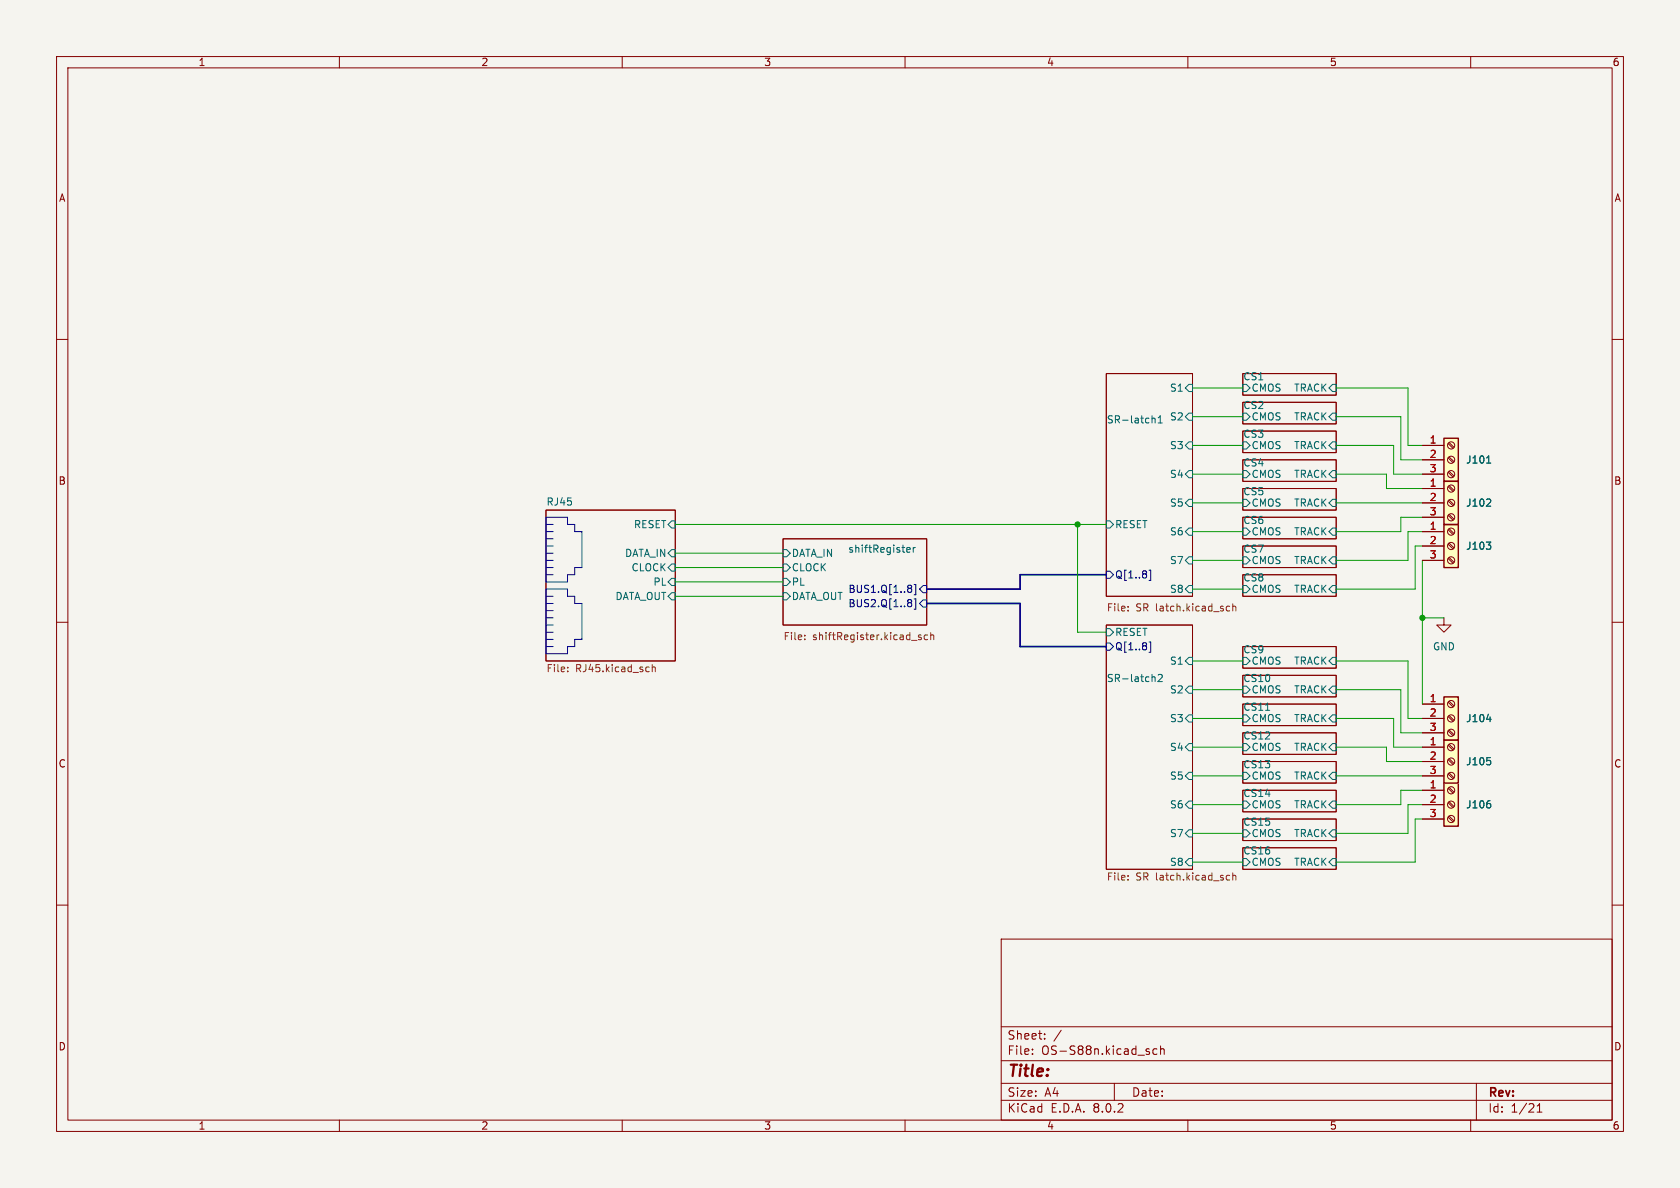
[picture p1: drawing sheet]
(kicad_sch (version 20230121) (generator eeschema)

 (paper "A4")

 (lib_symbols
  (symbol "Connector:Screw_Terminal_01x03" (pin_names (offset 1.016) hide) (in_bom yes) (on_board yes)
   (property "Reference" "J" (at 0 5.08 0) (effects (font (size 1.27 1.27))))
   (property "Value" "Screw_Terminal_01x03" (at 0 -5.08 0) (effects (font (size 1.27 1.27))))
   (property "Footprint" "" (at 0 0 0) (effects (font (size 1.27 1.27)) hide))
   (property "Datasheet" "~" (at 0 0 0) (effects (font (size 1.27 1.27)) hide))
   (symbol "Screw_Terminal_01x03_1_1"
    (rectangle (start -1.27 3.81) (end 1.27 -3.81) (stroke (width 0.254) (type default)) (fill (type background)))
    (circle (center 0 -2.54) (radius 0.635) (stroke (width 0.1524) (type default)) (fill (type none)))
    (polyline (pts (xy -0.5334 -2.2098) (xy 0.3302 -3.048)) (stroke (width 0.1524) (type default)) (fill (type none)))
    (polyline (pts (xy -0.5334 0.3302) (xy 0.3302 -0.508)) (stroke (width 0.1524) (type default)) (fill (type none)))
    (polyline (pts (xy -0.5334 2.8702) (xy 0.3302 2.032)) (stroke (width 0.1524) (type default)) (fill (type none)))
    (polyline (pts (xy -0.3556 -2.032) (xy 0.508 -2.8702)) (stroke (width 0.1524) (type default)) (fill (type none)))
    (polyline (pts (xy -0.3556 0.508) (xy 0.508 -0.3302)) (stroke (width 0.1524) (type default)) (fill (type none)))
    (polyline (pts (xy -0.3556 3.048) (xy 0.508 2.2098)) (stroke (width 0.1524) (type default)) (fill (type none)))
    (circle (center 0 0) (radius 0.635) (stroke (width 0.1524) (type default)) (fill (type none)))
    (circle (center 0 2.54) (radius 0.635) (stroke (width 0.1524) (type default)) (fill (type none)))
    (pin passive line (at -5.08 2.54 0) (length 3.81) (name "Pin_1" (effects (font (size 1.27 1.27)))) (number "1" (effects (font (size 1.27 1.27)))))
    (pin passive line (at -5.08 0 0) (length 3.81) (name "Pin_2" (effects (font (size 1.27 1.27)))) (number "2" (effects (font (size 1.27 1.27)))))
    (pin passive line (at -5.08 -2.54 0) (length 3.81) (name "Pin_3" (effects (font (size 1.27 1.27)))) (number "3" (effects (font (size 1.27 1.27)))))))
  (symbol "power:GND" (power) (pin_names (offset 0)) (in_bom yes) (on_board yes)
   (property "Reference" "#PWR" (at 0 -6.35 0) (effects (font (size 1.27 1.27)) hide))
   (property "Value" "GND" (at 0 -3.81 0) (effects (font (size 1.27 1.27))))
   (property "Footprint" "" (at 0 0 0) (effects (font (size 1.27 1.27)) hide))
   (property "Datasheet" "" (at 0 0 0) (effects (font (size 1.27 1.27)) hide))
   (symbol "GND_0_1"
    (polyline (pts (xy 0 0) (xy 0 -1.27) (xy 1.27 -1.27) (xy 0 -2.54) (xy -1.27 -1.27) (xy 0 -1.27)) (stroke (width 0) (type default)) (fill (type none))))
   (symbol "GND_1_1"
    (pin power_in line (at 0 0 270) (length 0) hide (name "GND" (effects (font (size 1.27 1.27)))) (number "1" (effects (font (size 1.27 1.27))))))))

 (junction (at 251.46 109.22) (diameter 0) (color 0 0 0 0))
 (junction (at 190.5 92.71) (diameter 0) (color 0 0 0 0))

 (bus (pts (xy 180.34 104.14) (xy 163.83 104.14)) (stroke (width 0) (type default)))

 (wire (pts (xy 236.22 121.92) (xy 247.65 121.92)) (stroke (width 0) (type default)))
 (wire (pts (xy 210.82 132.08) (xy 219.71 132.08)) (stroke (width 0) (type default)))
 (wire (pts (xy 248.92 78.74) (xy 248.92 68.58)) (stroke (width 0) (type default)))
 (polyline (pts (xy 100.33 105.41) (xy 101.6 105.41)) (stroke (width 0) (type default)))

 (wire (pts (xy 236.22 152.4) (xy 250.19 152.4)) (stroke (width 0) (type default)))
 (wire (pts (xy 190.5 92.71) (xy 190.5 111.76)) (stroke (width 0) (type default)))
 (polyline (pts (xy 102.87 113.03) (xy 101.6 113.03)) (stroke (width 0) (type default)))
 (polyline (pts (xy 96.52 95.25) (xy 97.79 95.25)) (stroke (width 0) (type default)))
 (polyline (pts (xy 96.52 96.52) (xy 97.79 96.52)) (stroke (width 0) (type default)))
 (polyline (pts (xy 101.6 105.41) (xy 101.6 106.68)) (stroke (width 0) (type default)))
 (polyline (pts (xy 101.6 101.6) (xy 100.33 101.6)) (stroke (width 0) (type default)))

 (wire (pts (xy 247.65 93.98) (xy 247.65 91.44)) (stroke (width 0) (type default)))
 (wire (pts (xy 247.65 91.44) (xy 251.46 91.44)) (stroke (width 0) (type default)))
 (wire (pts (xy 236.22 93.98) (xy 247.65 93.98)) (stroke (width 0) (type default)))
 (wire (pts (xy 248.92 147.32) (xy 248.92 142.24)) (stroke (width 0) (type default)))
 (polyline (pts (xy 100.33 101.6) (xy 100.33 102.87)) (stroke (width 0) (type default)))
 (polyline (pts (xy 101.6 100.33) (xy 101.6 101.6)) (stroke (width 0) (type default)))

 (wire (pts (xy 210.82 88.9) (xy 219.71 88.9)) (stroke (width 0) (type default)))
 (polyline (pts (xy 96.52 104.14) (xy 96.52 115.57)) (stroke (width 0) (type default)))

 (wire (pts (xy 250.19 144.78) (xy 251.46 144.78)) (stroke (width 0) (type default)))
 (polyline (pts (xy 100.33 104.14) (xy 100.33 105.41)) (stroke (width 0) (type default)))

 (wire (pts (xy 246.38 127) (xy 246.38 132.08)) (stroke (width 0) (type default)))
 (polyline (pts (xy 101.6 93.98) (xy 102.87 93.98)) (stroke (width 0) (type default)))

 (wire (pts (xy 246.38 132.08) (xy 251.46 132.08)) (stroke (width 0) (type default)))
 (polyline (pts (xy 100.33 102.87) (xy 96.52 102.87)) (stroke (width 0) (type default)))

 (wire (pts (xy 210.82 93.98) (xy 219.71 93.98)) (stroke (width 0) (type default)))
 (wire (pts (xy 210.82 152.4) (xy 219.71 152.4)) (stroke (width 0) (type default)))
 (wire (pts (xy 236.22 127) (xy 246.38 127)) (stroke (width 0) (type default)))
 (polyline (pts (xy 100.33 91.44) (xy 100.33 92.71)) (stroke (width 0) (type default)))

 (wire (pts (xy 245.11 134.62) (xy 245.11 132.08)) (stroke (width 0) (type default)))
 (wire (pts (xy 210.82 73.66) (xy 219.71 73.66)) (stroke (width 0) (type default)))
 (polyline (pts (xy 96.52 100.33) (xy 97.79 100.33)) (stroke (width 0) (type default)))

 (wire (pts (xy 248.92 99.06) (xy 248.92 93.98)) (stroke (width 0) (type default)))
 (polyline (pts (xy 96.52 91.44) (xy 96.52 102.87)) (stroke (width 0) (type default)))
 (polyline (pts (xy 96.52 105.41) (xy 97.79 105.41)) (stroke (width 0) (type default)))
 (polyline (pts (xy 101.6 92.71) (xy 101.6 93.98)) (stroke (width 0) (type default)))
 (polyline (pts (xy 100.33 115.57) (xy 96.52 115.57)) (stroke (width 0) (type default)))

 (wire (pts (xy 236.22 137.16) (xy 251.46 137.16)) (stroke (width 0) (type default)))
 (wire (pts (xy 236.22 78.74) (xy 246.38 78.74)) (stroke (width 0) (type default)))
 (polyline (pts (xy 96.52 111.76) (xy 97.79 111.76)) (stroke (width 0) (type default)))

 (wire (pts (xy 236.22 104.14) (xy 250.19 104.14)) (stroke (width 0) (type default)))
 (wire (pts (xy 248.92 68.58) (xy 236.22 68.58)) (stroke (width 0) (type default)))
 (wire (pts (xy 245.11 83.82) (xy 236.22 83.82)) (stroke (width 0) (type default)))
 (bus (pts (xy 163.83 106.68) (xy 180.34 106.68)) (stroke (width 0) (type default)))

 (wire (pts (xy 119.38 105.41) (xy 138.43 105.41)) (stroke (width 0) (type default)))
 (bus (pts (xy 180.34 114.3) (xy 195.58 114.3)) (stroke (width 0) (type default)))

 (polyline (pts (xy 96.52 101.6) (xy 97.79 101.6)) (stroke (width 0) (type default)))
 (polyline (pts (xy 96.52 91.44) (xy 100.33 91.44)) (stroke (width 0) (type default)))

 (bus (pts (xy 180.34 106.68) (xy 180.34 114.3)) (stroke (width 0) (type default)))

 (wire (pts (xy 119.38 100.33) (xy 138.43 100.33)) (stroke (width 0) (type default)))
 (bus (pts (xy 180.34 101.6) (xy 180.34 104.14)) (stroke (width 0) (type default)))
 (bus (pts (xy 195.58 101.6) (xy 180.34 101.6)) (stroke (width 0) (type default)))

 (polyline (pts (xy 96.52 114.3) (xy 97.79 114.3)) (stroke (width 0) (type default)))

 (wire (pts (xy 245.11 86.36) (xy 251.46 86.36)) (stroke (width 0) (type default)))
 (wire (pts (xy 210.82 78.74) (xy 219.71 78.74)) (stroke (width 0) (type default)))
 (polyline (pts (xy 96.52 104.14) (xy 100.33 104.14)) (stroke (width 0) (type default)))

 (wire (pts (xy 236.22 88.9) (xy 251.46 88.9)) (stroke (width 0) (type default)))
 (wire (pts (xy 245.11 134.62) (xy 251.46 134.62)) (stroke (width 0) (type default)))
 (polyline (pts (xy 96.52 107.95) (xy 97.79 107.95)) (stroke (width 0) (type default)))

 (wire (pts (xy 251.46 109.22) (xy 251.46 124.46)) (stroke (width 0) (type default)))
 (polyline (pts (xy 96.52 110.49) (xy 97.79 110.49)) (stroke (width 0) (type default)))
 (polyline (pts (xy 100.33 114.3) (xy 100.33 115.57)) (stroke (width 0) (type default)))

 (wire (pts (xy 245.11 132.08) (xy 236.22 132.08)) (stroke (width 0) (type default)))
 (wire (pts (xy 210.82 99.06) (xy 219.71 99.06)) (stroke (width 0) (type default)))
 (polyline (pts (xy 101.6 114.3) (xy 100.33 114.3)) (stroke (width 0) (type default)))

 (wire (pts (xy 251.46 99.06) (xy 251.46 109.22)) (stroke (width 0) (type default)))
 (wire (pts (xy 250.19 96.52) (xy 251.46 96.52)) (stroke (width 0) (type default)))
 (polyline (pts (xy 102.87 106.68) (xy 102.87 113.03)) (stroke (width 0) (type default)))
 (polyline (pts (xy 100.33 92.71) (xy 101.6 92.71)) (stroke (width 0) (type default)))

 (wire (pts (xy 210.82 83.82) (xy 219.71 83.82)) (stroke (width 0) (type default)))
 (wire (pts (xy 248.92 127) (xy 248.92 116.84)) (stroke (width 0) (type default)))
 (wire (pts (xy 247.65 129.54) (xy 251.46 129.54)) (stroke (width 0) (type default)))
 (wire (pts (xy 210.82 116.84) (xy 219.71 116.84)) (stroke (width 0) (type default)))
 (wire (pts (xy 246.38 78.74) (xy 246.38 83.82)) (stroke (width 0) (type default)))
 (wire (pts (xy 248.92 127) (xy 251.46 127)) (stroke (width 0) (type default)))
 (wire (pts (xy 248.92 142.24) (xy 251.46 142.24)) (stroke (width 0) (type default)))
 (polyline (pts (xy 102.87 100.33) (xy 101.6 100.33)) (stroke (width 0) (type default)))
 (polyline (pts (xy 96.52 106.68) (xy 97.79 106.68)) (stroke (width 0) (type default)))

 (wire (pts (xy 246.38 83.82) (xy 251.46 83.82)) (stroke (width 0) (type default)))
 (wire (pts (xy 119.38 92.71) (xy 190.5 92.71)) (stroke (width 0) (type default)))
 (wire (pts (xy 250.19 104.14) (xy 250.19 96.52)) (stroke (width 0) (type default)))
 (polyline (pts (xy 102.87 93.98) (xy 102.87 100.33)) (stroke (width 0) (type default)))

 (wire (pts (xy 245.11 86.36) (xy 245.11 83.82)) (stroke (width 0) (type default)))
 (wire (pts (xy 119.38 102.87) (xy 138.43 102.87)) (stroke (width 0) (type default)))
 (wire (pts (xy 210.82 68.58) (xy 219.71 68.58)) (stroke (width 0) (type default)))
 (wire (pts (xy 247.65 139.7) (xy 251.46 139.7)) (stroke (width 0) (type default)))
 (wire (pts (xy 250.19 152.4) (xy 250.19 144.78)) (stroke (width 0) (type default)))
 (wire (pts (xy 255.27 109.22) (xy 251.46 109.22)) (stroke (width 0) (type default)))
 (wire (pts (xy 236.22 147.32) (xy 248.92 147.32)) (stroke (width 0) (type default)))
 (wire (pts (xy 210.82 121.92) (xy 219.71 121.92)) (stroke (width 0) (type default)))
 (wire (pts (xy 210.82 147.32) (xy 219.71 147.32)) (stroke (width 0) (type default)))
 (polyline (pts (xy 96.52 97.79) (xy 97.79 97.79)) (stroke (width 0) (type default)))

 (wire (pts (xy 236.22 142.24) (xy 247.65 142.24)) (stroke (width 0) (type default)))
 (polyline (pts (xy 96.52 92.71) (xy 97.79 92.71)) (stroke (width 0) (type default)))

 (wire (pts (xy 236.22 99.06) (xy 248.92 99.06)) (stroke (width 0) (type default)))
 (wire (pts (xy 248.92 78.74) (xy 251.46 78.74)) (stroke (width 0) (type default)))
 (polyline (pts (xy 96.52 109.22) (xy 97.79 109.22)) (stroke (width 0) (type default)))

 (wire (pts (xy 210.82 127) (xy 219.71 127)) (stroke (width 0) (type default)))
 (wire (pts (xy 195.58 111.76) (xy 190.5 111.76)) (stroke (width 0) (type default)))
 (wire (pts (xy 210.82 137.16) (xy 219.71 137.16)) (stroke (width 0) (type default)))
 (wire (pts (xy 210.82 104.14) (xy 219.71 104.14)) (stroke (width 0) (type default)))
 (polyline (pts (xy 101.6 106.68) (xy 102.87 106.68)) (stroke (width 0) (type default)))

 (wire (pts (xy 247.65 81.28) (xy 251.46 81.28)) (stroke (width 0) (type default)))
 (polyline (pts (xy 96.52 99.06) (xy 97.79 99.06)) (stroke (width 0) (type default)))

 (wire (pts (xy 248.92 93.98) (xy 251.46 93.98)) (stroke (width 0) (type default)))
 (wire (pts (xy 119.38 97.79) (xy 138.43 97.79)) (stroke (width 0) (type default)))
 (wire (pts (xy 247.65 121.92) (xy 247.65 129.54)) (stroke (width 0) (type default)))
 (polyline (pts (xy 96.52 113.03) (xy 97.79 113.03)) (stroke (width 0) (type default)))

 (wire (pts (xy 190.5 92.71) (xy 195.58 92.71)) (stroke (width 0) (type default)))
 (polyline (pts (xy 96.52 93.98) (xy 97.79 93.98)) (stroke (width 0) (type default)))
 (polyline (pts (xy 101.6 113.03) (xy 101.6 114.3)) (stroke (width 0) (type default)))

 (wire (pts (xy 236.22 73.66) (xy 247.65 73.66)) (stroke (width 0) (type default)))
 (wire (pts (xy 247.65 142.24) (xy 247.65 139.7)) (stroke (width 0) (type default)))
 (wire (pts (xy 247.65 73.66) (xy 247.65 81.28)) (stroke (width 0) (type default)))
 (wire (pts (xy 248.92 116.84) (xy 236.22 116.84)) (stroke (width 0) (type default)))
 (wire (pts (xy 210.82 142.24) (xy 219.71 142.24)) (stroke (width 0) (type default)))

 (symbol (lib_id "Connector:Screw_Terminal_01x03") (at 256.54 81.28 0) (unit 1) (in_bom yes) (on_board yes) (dnp no) (fields_autoplaced)
  (property "Reference" "J101" (at 259.08 81.28 0) (effects (font (size 1.27 1.27)) (justify left)))
  (property "Value" "Screw_Terminal_01x03" (at 259.08 82.55 0) (effects (font (size 1.27 1.27)) (justify left) hide))
  (property "Footprint" "TerminalBlock_Phoenix:TerminalBlock_Phoenix_MKDS-1,5-3-5.08_1x03_P5.08mm_Horizontal" (at 256.54 81.28 0) (effects (font (size 1.27 1.27)) hide))
  (property "Datasheet" "~" (at 256.54 81.28 0) (effects (font (size 1.27 1.27)) hide))
  (property "JLCPCB Part#" "C557666" (at 256.54 81.28 0) (effects (font (size 1.27 1.27)) hide)) (pin "1") (pin "2") (pin "3")
  (instances (project "OS-S88n" (path "" (reference "J101") (unit 1)))))

 (symbol (lib_id "Connector:Screw_Terminal_01x03") (at 256.54 96.52 0) (unit 1) (in_bom yes) (on_board yes) (dnp no) (fields_autoplaced)
  (property "Reference" "J103" (at 259.08 96.52 0) (effects (font (size 1.27 1.27)) (justify left)))
  (property "Value" "Screw_Terminal_01x03" (at 259.08 97.79 0) (effects (font (size 1.27 1.27)) (justify left) hide))
  (property "Footprint" "TerminalBlock_Phoenix:TerminalBlock_Phoenix_MKDS-1,5-3-5.08_1x03_P5.08mm_Horizontal" (at 256.54 96.52 0) (effects (font (size 1.27 1.27)) hide))
  (property "Datasheet" "~" (at 256.54 96.52 0) (effects (font (size 1.27 1.27)) hide))
  (property "JLCPCB Part#" "C557666" (at 256.54 96.52 0) (effects (font (size 1.27 1.27)) hide)) (pin "1") (pin "2") (pin "3")
  (instances (project "OS-S88n" (path "" (reference "J103") (unit 1)))))

 (symbol (lib_id "Connector:Screw_Terminal_01x03") (at 256.54 142.24 0) (unit 1) (in_bom yes) (on_board yes) (dnp no) (fields_autoplaced)
  (property "Reference" "J106" (at 259.08 142.24 0) (effects (font (size 1.27 1.27)) (justify left)))
  (property "Value" "Screw_Terminal_01x03" (at 259.08 143.51 0) (effects (font (size 1.27 1.27)) (justify left) hide))
  (property "Footprint" "TerminalBlock_Phoenix:TerminalBlock_Phoenix_MKDS-1,5-3-5.08_1x03_P5.08mm_Horizontal" (at 256.54 142.24 0) (effects (font (size 1.27 1.27)) hide))
  (property "Datasheet" "~" (at 256.54 142.24 0) (effects (font (size 1.27 1.27)) hide))
  (property "JLCPCB Part#" "C557666" (at 256.54 142.24 0) (effects (font (size 1.27 1.27)) hide)) (pin "1") (pin "2") (pin "3")
  (instances (project "OS-S88n" (path "" (reference "J106") (unit 1)))))

 (symbol (lib_id "Connector:Screw_Terminal_01x03") (at 256.54 88.9 0) (unit 1) (in_bom yes) (on_board yes) (dnp no) (fields_autoplaced)
  (property "Reference" "J102" (at 259.08 88.9 0) (effects (font (size 1.27 1.27)) (justify left)))
  (property "Value" "Screw_Terminal_01x03" (at 259.08 90.17 0) (effects (font (size 1.27 1.27)) (justify left) hide))
  (property "Footprint" "TerminalBlock_Phoenix:TerminalBlock_Phoenix_MKDS-1,5-3-5.08_1x03_P5.08mm_Horizontal" (at 256.54 88.9 0) (effects (font (size 1.27 1.27)) hide))
  (property "Datasheet" "~" (at 256.54 88.9 0) (effects (font (size 1.27 1.27)) hide))
  (property "JLCPCB Part#" "C557666" (at 256.54 88.9 0) (effects (font (size 1.27 1.27)) hide)) (pin "1") (pin "2") (pin "3")
  (instances (project "OS-S88n" (path "" (reference "J102") (unit 1)))))

 (symbol (lib_id "power:GND") (at 255.27 109.22 0) (mirror y) (unit 1) (in_bom yes) (on_board yes) (dnp no) (fields_autoplaced)
  (property "Reference" "#PWR0203" (at 255.27 115.57 0) (effects (font (size 1.27 1.27)) hide))
  (property "Value" "GND" (at 255.27 114.3 0) (effects (font (size 1.27 1.27))))
  (property "Footprint" "" (at 255.27 109.22 0) (effects (font (size 1.27 1.27)) hide))
  (property "Datasheet" "" (at 255.27 109.22 0) (effects (font (size 1.27 1.27)) hide)) (pin "1")
  (instances (project "OS-S88n" (path "" (reference "#PWR0203") (unit 1)) (path "" (reference "#PWR0402") (unit 1)) (path "" (reference "#PWR0502") (unit 1)) (path "" (reference "#PWR0602") (unit 1)) (path "" (reference "#PWR0702") (unit 1)) (path "" (reference "#PWR0802") (unit 1)) (path "" (reference "#PWR0902") (unit 1)) (path "" (reference "#PWR01002") (unit 1)) (path "" (reference "#PWR01902") (unit 1)) (path "" (reference "#PWR01702") (unit 1)) (path "" (reference "#PWR01802") (unit 1)) (path "" (reference "#PWR01102") (unit 1)) (path "" (reference "#PWR01402") (unit 1)) (path "" (reference "#PWR01302") (unit 1)) (path "" (reference "#PWR01502") (unit 1)) (path "" (reference "#PWR01602") (unit 1)) (path "" (reference "#PWR0101") (unit 1)))))

 (symbol (lib_id "Connector:Screw_Terminal_01x03") (at 256.54 134.62 0) (unit 1) (in_bom yes) (on_board yes) (dnp no) (fields_autoplaced)
  (property "Reference" "J105" (at 259.08 134.62 0) (effects (font (size 1.27 1.27)) (justify left)))
  (property "Value" "Screw_Terminal_01x03" (at 259.08 135.89 0) (effects (font (size 1.27 1.27)) (justify left) hide))
  (property "Footprint" "TerminalBlock_Phoenix:TerminalBlock_Phoenix_MKDS-1,5-3-5.08_1x03_P5.08mm_Horizontal" (at 256.54 134.62 0) (effects (font (size 1.27 1.27)) hide))
  (property "Datasheet" "~" (at 256.54 134.62 0) (effects (font (size 1.27 1.27)) hide))
  (property "JLCPCB Part#" "C557666" (at 256.54 134.62 0) (effects (font (size 1.27 1.27)) hide)) (pin "1") (pin "2") (pin "3")
  (instances (project "OS-S88n" (path "" (reference "J105") (unit 1)))))

 (symbol (lib_id "Connector:Screw_Terminal_01x03") (at 256.54 127 0) (unit 1) (in_bom yes) (on_board yes) (dnp no) (fields_autoplaced)
  (property "Reference" "J104" (at 259.08 127 0) (effects (font (size 1.27 1.27)) (justify left)))
  (property "Value" "Screw_Terminal_01x03" (at 259.08 128.27 0) (effects (font (size 1.27 1.27)) (justify left) hide))
  (property "Footprint" "TerminalBlock_Phoenix:TerminalBlock_Phoenix_MKDS-1,5-3-5.08_1x03_P5.08mm_Horizontal" (at 256.54 127 0) (effects (font (size 1.27 1.27)) hide))
  (property "Datasheet" "~" (at 256.54 127 0) (effects (font (size 1.27 1.27)) hide))
  (property "JLCPCB Part#" "C557666" (at 256.54 127 0) (effects (font (size 1.27 1.27)) hide)) (pin "1") (pin "2") (pin "3")
  (instances (project "OS-S88n" (path "" (reference "J104") (unit 1)))))

 (sheet (at 219.71 134.62) (size 16.51 3.81) (stroke (width 0.1524) (type solid)) (fill (color 0 0 0 0.0000))
  (property "Sheetname" "CS13" (at 219.71 135.89 0) (effects (font (size 1.27 1.27)) (justify left bottom)))
  (property "Sheetfile" "current sensor.kicad_sch" (at 219.71 139.0146 0) (effects (font (size 1.27 1.27)) (justify left top) hide)) (pin "TRACK" input (at 236.22 137.16 0) (effects (font (size 1.27 1.27)) (justify right))) (pin "CMOS" input (at 219.71 137.16 180) (effects (font (size 1.27 1.27)) (justify left)))
  (instances (project "OS-S88n" (path "" (page "14")))))

 (sheet (at 195.58 110.49) (size 15.24 43.18) (stroke (width 0.1524) (type solid)) (fill (color 0 0 0 0.0000))
  (property "Sheetname" "SR-latch2" (at 195.58 120.65 0) (effects (font (size 1.27 1.27)) (justify left bottom)))
  (property "Sheetfile" "SR latch.kicad_sch" (at 195.58 154.2546 0) (effects (font (size 1.27 1.27)) (justify left top))) (pin "S6" input (at 210.82 142.24 0) (effects (font (size 1.27 1.27)) (justify right))) (pin "S5" input (at 210.82 137.16 0) (effects (font (size 1.27 1.27)) (justify right))) (pin "S7" input (at 210.82 147.32 0) (effects (font (size 1.27 1.27)) (justify right))) (pin "S8" input (at 210.82 152.4 0) (effects (font (size 1.27 1.27)) (justify right))) (pin "S3" input (at 210.82 127 0) (effects (font (size 1.27 1.27)) (justify right))) (pin "S4" input (at 210.82 132.08 0) (effects (font (size 1.27 1.27)) (justify right))) (pin "S1" input (at 210.82 116.84 0) (effects (font (size 1.27 1.27)) (justify right))) (pin "S2" input (at 210.82 121.92 0) (effects (font (size 1.27 1.27)) (justify right))) (pin "RESET" input (at 195.58 111.76 180) (effects (font (size 1.27 1.27)) (justify left))) (pin "Q[1..8]" input (at 195.58 114.3 180) (effects (font (size 1.27 1.27)) (justify left)))
  (instances (project "OS-S88n" (path "" (page "12")))))

 (sheet (at 219.71 71.12) (size 16.51 3.81) (stroke (width 0.1524) (type solid)) (fill (color 0 0 0 0.0000))
  (property "Sheetname" "CS2" (at 219.71 72.39 0) (effects (font (size 1.27 1.27)) (justify left bottom)))
  (property "Sheetfile" "current sensor.kicad_sch" (at 219.71 75.5146 0) (effects (font (size 1.27 1.27)) (justify left top) hide)) (pin "TRACK" input (at 236.22 73.66 0) (effects (font (size 1.27 1.27)) (justify right))) (pin "CMOS" input (at 219.71 73.66 180) (effects (font (size 1.27 1.27)) (justify left)))
  (instances (project "OS-S88n" (path "" (page "4")))))

 (sheet (at 138.43 95.25) (size 25.4 15.24) (stroke (width 0.1524) (type solid)) (fill (color 0 0 0 0.0000))
  (property "Sheetname" "shiftRegister" (at 149.86 97.79 0) (effects (font (size 1.27 1.27)) (justify left bottom)))
  (property "Sheetfile" "shiftRegister.kicad_sch" (at 138.43 111.76 0) (effects (font (size 1.27 1.27)) (justify left top))) (pin "BUS2.Q[1..8]" input (at 163.83 106.68 0) (effects (font (size 1.27 1.27)) (justify right))) (pin "BUS1.Q[1..8]" input (at 163.83 104.14 0) (effects (font (size 1.27 1.27)) (justify right))) (pin "CLOCK" input (at 138.43 100.33 180) (effects (font (size 1.27 1.27)) (justify left))) (pin "PL" input (at 138.43 102.87 180) (effects (font (size 1.27 1.27)) (justify left))) (pin "DATA_IN" input (at 138.43 97.79 180) (effects (font (size 1.27 1.27)) (justify left))) (pin "DATA_OUT" input (at 138.43 105.41 180) (effects (font (size 1.27 1.27)) (justify left)))
  (instances (project "OS-S88n" (path "" (page "20")))))

 (sheet (at 219.71 81.28) (size 16.51 3.81) (stroke (width 0.1524) (type solid)) (fill (color 0 0 0 0.0000))
  (property "Sheetname" "CS4" (at 219.71 82.55 0) (effects (font (size 1.27 1.27)) (justify left bottom)))
  (property "Sheetfile" "current sensor.kicad_sch" (at 219.71 85.6746 0) (effects (font (size 1.27 1.27)) (justify left top) hide)) (pin "TRACK" input (at 236.22 83.82 0) (effects (font (size 1.27 1.27)) (justify right))) (pin "CMOS" input (at 219.71 83.82 180) (effects (font (size 1.27 1.27)) (justify left)))
  (instances (project "OS-S88n" (path "" (page "6")))))

 (sheet (at 195.58 66.04) (size 15.24 39.37) (stroke (width 0.1524) (type solid)) (fill (color 0 0 0 0.0000))
  (property "Sheetname" "SR-latch1" (at 195.58 74.93 0) (effects (font (size 1.27 1.27)) (justify left bottom)))
  (property "Sheetfile" "SR latch.kicad_sch" (at 195.58 106.68 0) (effects (font (size 1.27 1.27)) (justify left top))) (pin "S6" input (at 210.82 93.98 0) (effects (font (size 1.27 1.27)) (justify right))) (pin "S5" input (at 210.82 88.9 0) (effects (font (size 1.27 1.27)) (justify right))) (pin "S7" input (at 210.82 99.06 0) (effects (font (size 1.27 1.27)) (justify right))) (pin "S8" input (at 210.82 104.14 0) (effects (font (size 1.27 1.27)) (justify right))) (pin "S3" input (at 210.82 78.74 0) (effects (font (size 1.27 1.27)) (justify right))) (pin "S4" input (at 210.82 83.82 0) (effects (font (size 1.27 1.27)) (justify right))) (pin "S1" input (at 210.82 68.58 0) (effects (font (size 1.27 1.27)) (justify right))) (pin "S2" input (at 210.82 73.66 0) (effects (font (size 1.27 1.27)) (justify right))) (pin "RESET" input (at 195.58 92.71 180) (effects (font (size 1.27 1.27)) (justify left))) (pin "Q[1..8]" input (at 195.58 101.6 180) (effects (font (size 1.27 1.27)) (justify left)))
  (instances (project "OS-S88n" (path "" (page "3")))))

 (sheet (at 219.71 96.52) (size 16.51 3.81) (stroke (width 0.1524) (type solid)) (fill (color 0 0 0 0.0000))
  (property "Sheetname" "CS7" (at 219.71 97.79 0) (effects (font (size 1.27 1.27)) (justify left bottom)))
  (property "Sheetfile" "current sensor.kicad_sch" (at 219.71 100.9146 0) (effects (font (size 1.27 1.27)) (justify left top) hide)) (pin "TRACK" input (at 236.22 99.06 0) (effects (font (size 1.27 1.27)) (justify right))) (pin "CMOS" input (at 219.71 99.06 180) (effects (font (size 1.27 1.27)) (justify left)))
  (instances (project "OS-S88n" (path "" (page "9")))))

 (sheet (at 219.71 124.46) (size 16.51 3.81) (stroke (width 0.1524) (type solid)) (fill (color 0 0 0 0.0000))
  (property "Sheetname" "CS11" (at 219.71 125.73 0) (effects (font (size 1.27 1.27)) (justify left bottom)))
  (property "Sheetfile" "current sensor.kicad_sch" (at 219.71 128.8546 0) (effects (font (size 1.27 1.27)) (justify left top) hide)) (pin "TRACK" input (at 236.22 127 0) (effects (font (size 1.27 1.27)) (justify right))) (pin "CMOS" input (at 219.71 127 180) (effects (font (size 1.27 1.27)) (justify left)))
  (instances (project "OS-S88n" (path "" (page "18")))))

 (sheet (at 219.71 149.86) (size 16.51 3.81) (stroke (width 0.1524) (type solid)) (fill (color 0 0 0 0.0000))
  (property "Sheetname" "CS16" (at 219.71 151.13 0) (effects (font (size 1.27 1.27)) (justify left bottom)))
  (property "Sheetfile" "current sensor.kicad_sch" (at 219.71 154.2546 0) (effects (font (size 1.27 1.27)) (justify left top) hide)) (pin "TRACK" input (at 236.22 152.4 0) (effects (font (size 1.27 1.27)) (justify right))) (pin "CMOS" input (at 219.71 152.4 180) (effects (font (size 1.27 1.27)) (justify left)))
  (instances (project "OS-S88n" (path "" (page "16")))))

 (sheet (at 219.71 91.44) (size 16.51 3.81) (stroke (width 0.1524) (type solid)) (fill (color 0 0 0 0.0000))
  (property "Sheetname" "CS6" (at 219.71 92.71 0) (effects (font (size 1.27 1.27)) (justify left bottom)))
  (property "Sheetfile" "current sensor.kicad_sch" (at 219.71 95.8346 0) (effects (font (size 1.27 1.27)) (justify left top) hide)) (pin "TRACK" input (at 236.22 93.98 0) (effects (font (size 1.27 1.27)) (justify right))) (pin "CMOS" input (at 219.71 93.98 180) (effects (font (size 1.27 1.27)) (justify left)))
  (instances (project "OS-S88n" (path "" (page "8")))))

 (sheet (at 219.71 119.38) (size 16.51 3.81) (stroke (width 0.1524) (type solid)) (fill (color 0 0 0 0.0000))
  (property "Sheetname" "CS10" (at 219.71 120.65 0) (effects (font (size 1.27 1.27)) (justify left bottom)))
  (property "Sheetfile" "current sensor.kicad_sch" (at 219.71 123.7746 0) (effects (font (size 1.27 1.27)) (justify left top) hide)) (pin "TRACK" input (at 236.22 121.92 0) (effects (font (size 1.27 1.27)) (justify right))) (pin "CMOS" input (at 219.71 121.92 180) (effects (font (size 1.27 1.27)) (justify left)))
  (instances (project "OS-S88n" (path "" (page "17")))))

 (sheet (at 219.71 129.54) (size 16.51 3.81) (stroke (width 0.1524) (type solid)) (fill (color 0 0 0 0.0000))
  (property "Sheetname" "CS12" (at 219.71 130.81 0) (effects (font (size 1.27 1.27)) (justify left bottom)))
  (property "Sheetfile" "current sensor.kicad_sch" (at 219.71 133.9346 0) (effects (font (size 1.27 1.27)) (justify left top) hide)) (pin "TRACK" input (at 236.22 132.08 0) (effects (font (size 1.27 1.27)) (justify right))) (pin "CMOS" input (at 219.71 132.08 180) (effects (font (size 1.27 1.27)) (justify left)))
  (instances (project "OS-S88n" (path "" (page "11")))))

 (sheet (at 219.71 86.36) (size 16.51 3.81) (stroke (width 0.1524) (type solid)) (fill (color 0 0 0 0.0000))
  (property "Sheetname" "CS5" (at 219.71 87.63 0) (effects (font (size 1.27 1.27)) (justify left bottom)))
  (property "Sheetfile" "current sensor.kicad_sch" (at 219.71 90.7546 0) (effects (font (size 1.27 1.27)) (justify left top) hide)) (pin "TRACK" input (at 236.22 88.9 0) (effects (font (size 1.27 1.27)) (justify right))) (pin "CMOS" input (at 219.71 88.9 180) (effects (font (size 1.27 1.27)) (justify left)))
  (instances (project "OS-S88n" (path "" (page "7")))))

 (sheet (at 96.52 90.17) (size 22.86 26.67) (fields_autoplaced) (stroke (width 0.1524) (type solid)) (fill (color 0 0 0 0.0000))
  (property "Sheetname" "RJ45" (at 96.52 89.4584 0) (effects (font (size 1.27 1.27)) (justify left bottom)))
  (property "Sheetfile" "RJ45.kicad_sch" (at 96.52 117.4246 0) (effects (font (size 1.27 1.27)) (justify left top))) (pin "DATA_IN" input (at 119.38 97.79 0) (effects (font (size 1.27 1.27)) (justify right))) (pin "PL" input (at 119.38 102.87 0) (effects (font (size 1.27 1.27)) (justify right))) (pin "CLOCK" input (at 119.38 100.33 0) (effects (font (size 1.27 1.27)) (justify right))) (pin "RESET" input (at 119.38 92.71 0) (effects (font (size 1.27 1.27)) (justify right))) (pin "DATA_OUT" input (at 119.38 105.41 0) (effects (font (size 1.27 1.27)) (justify right)))
  (instances (project "OS-S88n" (path "" (page "21")))))

 (sheet (at 219.71 101.6) (size 16.51 3.81) (stroke (width 0.1524) (type solid)) (fill (color 0 0 0 0.0000))
  (property "Sheetname" "CS8" (at 219.71 102.87 0) (effects (font (size 1.27 1.27)) (justify left bottom)))
  (property "Sheetfile" "current sensor.kicad_sch" (at 219.71 105.9946 0) (effects (font (size 1.27 1.27)) (justify left top) hide)) (pin "TRACK" input (at 236.22 104.14 0) (effects (font (size 1.27 1.27)) (justify right))) (pin "CMOS" input (at 219.71 104.14 180) (effects (font (size 1.27 1.27)) (justify left)))
  (instances (project "OS-S88n" (path "" (page "10")))))

 (sheet (at 219.71 114.3) (size 16.51 3.81) (stroke (width 0.1524) (type solid)) (fill (color 0 0 0 0.0000))
  (property "Sheetname" "CS9" (at 219.71 115.57 0) (effects (font (size 1.27 1.27)) (justify left bottom)))
  (property "Sheetfile" "current sensor.kicad_sch" (at 219.71 118.6946 0) (effects (font (size 1.27 1.27)) (justify left top) hide)) (pin "TRACK" input (at 236.22 116.84 0) (effects (font (size 1.27 1.27)) (justify right))) (pin "CMOS" input (at 219.71 116.84 180) (effects (font (size 1.27 1.27)) (justify left)))
  (instances (project "OS-S88n" (path "" (page "19")))))

 (sheet (at 219.71 76.2) (size 16.51 3.81) (stroke (width 0.1524) (type solid)) (fill (color 0 0 0 0.0000))
  (property "Sheetname" "CS3" (at 219.71 77.47 0) (effects (font (size 1.27 1.27)) (justify left bottom)))
  (property "Sheetfile" "current sensor.kicad_sch" (at 219.71 80.5946 0) (effects (font (size 1.27 1.27)) (justify left top) hide)) (pin "TRACK" input (at 236.22 78.74 0) (effects (font (size 1.27 1.27)) (justify right))) (pin "CMOS" input (at 219.71 78.74 180) (effects (font (size 1.27 1.27)) (justify left)))
  (instances (project "OS-S88n" (path "" (page "5")))))

 (sheet (at 219.71 139.7) (size 16.51 3.81) (stroke (width 0.1524) (type solid)) (fill (color 0 0 0 0.0000))
  (property "Sheetname" "CS14" (at 219.71 140.97 0) (effects (font (size 1.27 1.27)) (justify left bottom)))
  (property "Sheetfile" "current sensor.kicad_sch" (at 219.71 144.0946 0) (effects (font (size 1.27 1.27)) (justify left top) hide)) (pin "TRACK" input (at 236.22 142.24 0) (effects (font (size 1.27 1.27)) (justify right))) (pin "CMOS" input (at 219.71 142.24 180) (effects (font (size 1.27 1.27)) (justify left)))
  (instances (project "OS-S88n" (path "" (page "13")))))

 (sheet (at 219.71 66.04) (size 16.51 3.81) (stroke (width 0.1524) (type solid)) (fill (color 0 0 0 0.0000))
  (property "Sheetname" "CS1" (at 219.71 67.31 0) (effects (font (size 1.27 1.27)) (justify left bottom)))
  (property "Sheetfile" "current sensor.kicad_sch" (at 219.71 70.4346 0) (effects (font (size 1.27 1.27)) (justify left top) hide)) (pin "TRACK" input (at 236.22 68.58 0) (effects (font (size 1.27 1.27)) (justify right))) (pin "CMOS" input (at 219.71 68.58 180) (effects (font (size 1.27 1.27)) (justify left)))
  (instances (project "OS-S88n" (path "" (page "2")))))

 (sheet (at 219.71 144.78) (size 16.51 3.81) (stroke (width 0.1524) (type solid)) (fill (color 0 0 0 0.0000))
  (property "Sheetname" "CS15" (at 219.71 146.05 0) (effects (font (size 1.27 1.27)) (justify left bottom)))
  (property "Sheetfile" "current sensor.kicad_sch" (at 219.71 149.1746 0) (effects (font (size 1.27 1.27)) (justify left top) hide)) (pin "TRACK" input (at 236.22 147.32 0) (effects (font (size 1.27 1.27)) (justify right))) (pin "CMOS" input (at 219.71 147.32 180) (effects (font (size 1.27 1.27)) (justify left)))
  (instances (project "OS-S88n" (path "" (page "15")))))

 (sheet_instances (path "" (page "1"))))
